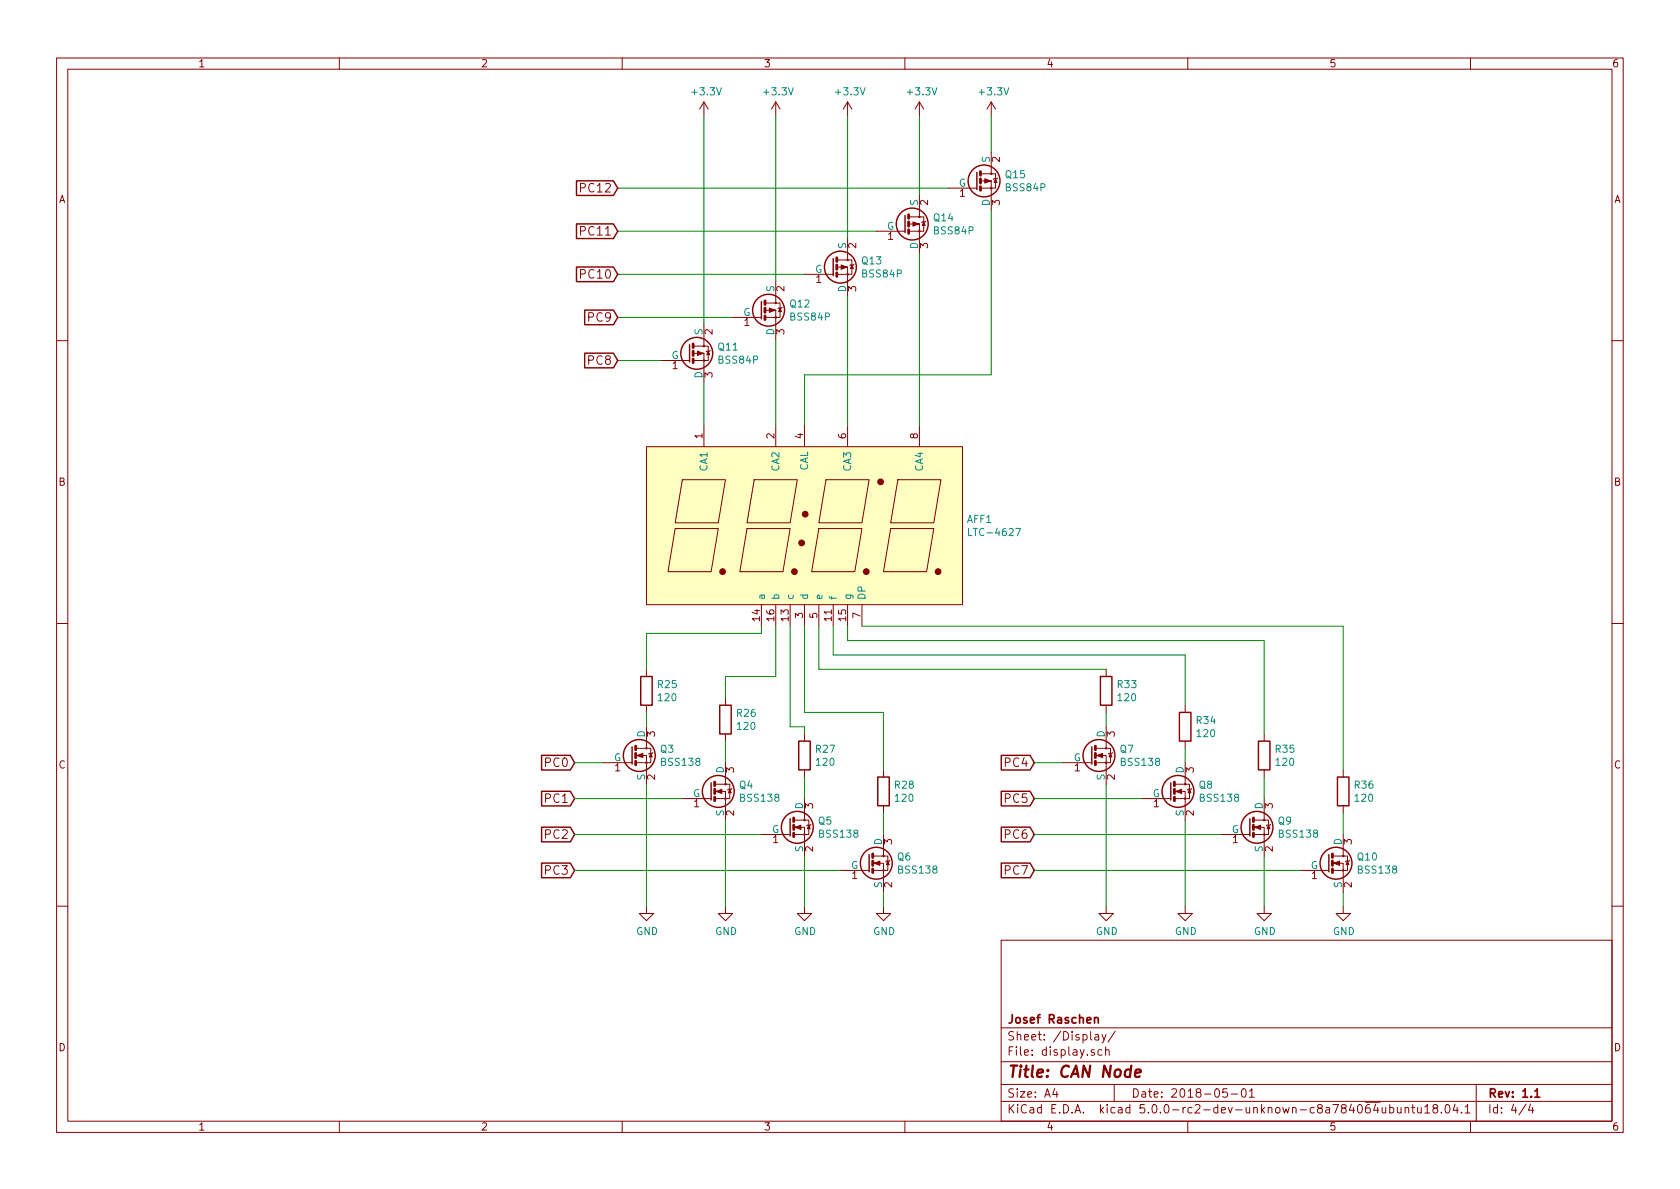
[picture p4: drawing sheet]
EESchema Schematic File Version 4
LIBS:can-node-cache
EELAYER 26 0
EELAYER END
$Descr A4 11693 8268
encoding utf-8
Sheet 4 4
Title "CAN Node"
Date "2018-05-01"
Rev "1.1"
Comp "Josef Raschen"
Comment1 ""
Comment2 ""
Comment3 ""
Comment4 ""
$EndDescr
$Comp
L can-node:LTC-4627 AFF1
U 1 1
P 5600 3650
F 0 "AFF1" H 6728 3696 50  0000 L CNN
F 1 "LTC-4627" H 6728 3605 50  0000 L CNN
F 2 "can-node:LTC-4627" H 5100 3650 50  0001 C CNN
F 3 "" H 5100 3650 50  0000 C CNN
	1    5600 3650
	1    0    0    -1  
$EndComp
Wire Wire Line
	5800 4350 5800 4550
Wire Wire Line
	5900 4350 5900 4450
Text GLabel 4000 5300 0    60   Input ~ 0
PC0
$Comp
L can-node-rescue:R R25
U 1 1
P 4500 4800
F 0 "R25" H 4570 4846 50  0000 L CNN
F 1 "120" H 4570 4755 50  0000 L CNN
F 2 "Resistors_SMD:R_0603_HandSoldering" V 4430 4800 50  0001 C CNN
F 3 "" H 4500 4800 50  0000 C CNN
	1    4500 4800
	1    0    0    -1  
$EndComp
$Comp
L can-node-rescue:R R26
U 1 1
P 5050 5000
F 0 "R26" H 5120 5046 50  0000 L CNN
F 1 "120" H 5120 4955 50  0000 L CNN
F 2 "Resistors_SMD:R_0603_HandSoldering" V 4980 5000 50  0001 C CNN
F 3 "" H 5050 5000 50  0000 C CNN
	1    5050 5000
	1    0    0    -1  
$EndComp
$Comp
L can-node-rescue:R R27
U 1 1
P 5600 5250
F 0 "R27" H 5670 5296 50  0000 L CNN
F 1 "120" H 5670 5205 50  0000 L CNN
F 2 "Resistors_SMD:R_0603_HandSoldering" V 5530 5250 50  0001 C CNN
F 3 "" H 5600 5250 50  0000 C CNN
	1    5600 5250
	1    0    0    -1  
$EndComp
$Comp
L can-node-rescue:R R28
U 1 1
P 6150 5500
F 0 "R28" H 6220 5546 50  0000 L CNN
F 1 "120" H 6220 5455 50  0000 L CNN
F 2 "Resistors_SMD:R_0603_HandSoldering" V 6080 5500 50  0001 C CNN
F 3 "" H 6150 5500 50  0000 C CNN
	1    6150 5500
	1    0    0    -1  
$EndComp
$Comp
L can-node-rescue:R R33
U 1 1
P 7700 4800
F 0 "R33" H 7770 4846 50  0000 L CNN
F 1 "120" H 7770 4755 50  0000 L CNN
F 2 "Resistors_SMD:R_0603_HandSoldering" V 7630 4800 50  0001 C CNN
F 3 "" H 7700 4800 50  0000 C CNN
	1    7700 4800
	1    0    0    -1  
$EndComp
$Comp
L can-node-rescue:R R34
U 1 1
P 8250 5050
F 0 "R34" H 8320 5096 50  0000 L CNN
F 1 "120" H 8320 5005 50  0000 L CNN
F 2 "Resistors_SMD:R_0603_HandSoldering" V 8180 5050 50  0001 C CNN
F 3 "" H 8250 5050 50  0000 C CNN
	1    8250 5050
	1    0    0    -1  
$EndComp
$Comp
L can-node-rescue:R R35
U 1 1
P 8800 5250
F 0 "R35" H 8870 5296 50  0000 L CNN
F 1 "120" H 8870 5205 50  0000 L CNN
F 2 "Resistors_SMD:R_0603_HandSoldering" V 8730 5250 50  0001 C CNN
F 3 "" H 8800 5250 50  0000 C CNN
	1    8800 5250
	1    0    0    -1  
$EndComp
$Comp
L can-node-rescue:R R36
U 1 1
P 9350 5500
F 0 "R36" H 9420 5546 50  0000 L CNN
F 1 "120" H 9420 5455 50  0000 L CNN
F 2 "Resistors_SMD:R_0603_HandSoldering" V 9280 5500 50  0001 C CNN
F 3 "" H 9350 5500 50  0000 C CNN
	1    9350 5500
	1    0    0    -1  
$EndComp
$Comp
L power:GND #PWR066
U 1 1
P 5050 6300
F 0 "#PWR066" H 5050 6050 50  0001 C CNN
F 1 "GND" H 5055 6127 50  0000 C CNN
F 2 "" H 5050 6300 50  0000 C CNN
F 3 "" H 5050 6300 50  0000 C CNN
	1    5050 6300
	1    0    0    -1  
$EndComp
$Comp
L power:+3.3V #PWR067
U 1 1
P 4900 800
F 0 "#PWR067" H 4900 650 50  0001 C CNN
F 1 "+3.3V" H 4915 973 50  0000 C CNN
F 2 "" H 4900 800 50  0000 C CNN
F 3 "" H 4900 800 50  0000 C CNN
	1    4900 800 
	1    0    0    -1  
$EndComp
Wire Wire Line
	4900 2250 4900 800 
Wire Wire Line
	4300 2500 4600 2500
Wire Wire Line
	4900 2650 4900 2950
$Comp
L power:GND #PWR068
U 1 1
P 4500 6300
F 0 "#PWR068" H 4500 6050 50  0001 C CNN
F 1 "GND" H 4505 6127 50  0000 C CNN
F 2 "" H 4500 6300 50  0000 C CNN
F 3 "" H 4500 6300 50  0000 C CNN
	1    4500 6300
	1    0    0    -1  
$EndComp
Wire Wire Line
	4000 5300 4200 5300
Wire Wire Line
	4500 5450 4500 6300
Wire Wire Line
	4500 4950 4500 5050
Wire Wire Line
	4500 4650 4500 4400
Wire Wire Line
	4500 4400 5300 4400
Wire Wire Line
	5300 4400 5300 4350
$Comp
L power:GND #PWR069
U 1 1
P 5600 6300
F 0 "#PWR069" H 5600 6050 50  0001 C CNN
F 1 "GND" H 5605 6127 50  0000 C CNN
F 2 "" H 5600 6300 50  0000 C CNN
F 3 "" H 5600 6300 50  0000 C CNN
	1    5600 6300
	1    0    0    -1  
$EndComp
$Comp
L power:GND #PWR070
U 1 1
P 6150 6300
F 0 "#PWR070" H 6150 6050 50  0001 C CNN
F 1 "GND" H 6155 6127 50  0000 C CNN
F 2 "" H 6150 6300 50  0000 C CNN
F 3 "" H 6150 6300 50  0000 C CNN
	1    6150 6300
	1    0    0    -1  
$EndComp
$Comp
L power:GND #PWR071
U 1 1
P 7700 6300
F 0 "#PWR071" H 7700 6050 50  0001 C CNN
F 1 "GND" H 7705 6127 50  0000 C CNN
F 2 "" H 7700 6300 50  0000 C CNN
F 3 "" H 7700 6300 50  0000 C CNN
	1    7700 6300
	1    0    0    -1  
$EndComp
$Comp
L power:GND #PWR072
U 1 1
P 8250 6300
F 0 "#PWR072" H 8250 6050 50  0001 C CNN
F 1 "GND" H 8255 6127 50  0000 C CNN
F 2 "" H 8250 6300 50  0000 C CNN
F 3 "" H 8250 6300 50  0000 C CNN
	1    8250 6300
	1    0    0    -1  
$EndComp
$Comp
L power:GND #PWR073
U 1 1
P 8800 6300
F 0 "#PWR073" H 8800 6050 50  0001 C CNN
F 1 "GND" H 8805 6127 50  0000 C CNN
F 2 "" H 8800 6300 50  0000 C CNN
F 3 "" H 8800 6300 50  0000 C CNN
	1    8800 6300
	1    0    0    -1  
$EndComp
$Comp
L power:GND #PWR074
U 1 1
P 9350 6300
F 0 "#PWR074" H 9350 6050 50  0001 C CNN
F 1 "GND" H 9355 6127 50  0000 C CNN
F 2 "" H 9350 6300 50  0000 C CNN
F 3 "" H 9350 6300 50  0000 C CNN
	1    9350 6300
	1    0    0    -1  
$EndComp
Text GLabel 4000 5550 0    60   Input ~ 0
PC1
Text GLabel 4000 5800 0    60   Input ~ 0
PC2
Text GLabel 4000 6050 0    60   Input ~ 0
PC3
Text GLabel 7200 5300 0    60   Input ~ 0
PC4
Text GLabel 7200 5550 0    60   Input ~ 0
PC5
Text GLabel 7200 5800 0    60   Input ~ 0
PC6
Text GLabel 7200 6050 0    60   Input ~ 0
PC7
Wire Wire Line
	4000 5550 4750 5550
Wire Wire Line
	4000 5800 5300 5800
Wire Wire Line
	5050 5700 5050 6300
Wire Wire Line
	4000 6050 5850 6050
Wire Wire Line
	5600 5950 5600 6300
Wire Wire Line
	5050 5150 5050 5300
Wire Wire Line
	5600 5400 5600 5550
Wire Wire Line
	6150 5650 6150 5800
Wire Wire Line
	5050 4700 5050 4850
Wire Wire Line
	5050 4700 5400 4700
Wire Wire Line
	5400 4700 5400 4350
Wire Wire Line
	5500 4350 5500 5050
Wire Wire Line
	5500 5050 5600 5050
Wire Wire Line
	5600 5050 5600 5100
Wire Wire Line
	5600 4350 5600 4950
Wire Wire Line
	5600 4950 6150 4950
Wire Wire Line
	6150 4950 6150 5350
Wire Wire Line
	6000 4350 9350 4350
Wire Wire Line
	9350 4350 9350 5350
Wire Wire Line
	9350 5650 9350 5800
Wire Wire Line
	8800 5550 8800 5400
Wire Wire Line
	5900 4450 8800 4450
Wire Wire Line
	8800 4450 8800 5100
Wire Wire Line
	5800 4550 8250 4550
Wire Wire Line
	8250 4550 8250 4900
Wire Wire Line
	7700 4650 5700 4650
Wire Wire Line
	5700 4650 5700 4350
Wire Wire Line
	7700 4950 7700 5050
Wire Wire Line
	8250 5200 8250 5300
Wire Wire Line
	9350 6300 9350 6200
Wire Wire Line
	8800 6300 8800 5950
Wire Wire Line
	8250 6300 8250 5700
Wire Wire Line
	7700 6300 7700 5450
Wire Wire Line
	7200 5300 7400 5300
Wire Wire Line
	7200 5550 7950 5550
Wire Wire Line
	7200 5800 8500 5800
Wire Wire Line
	7200 6050 9050 6050
$Comp
L power:+3.3V #PWR075
U 1 1
P 5400 800
F 0 "#PWR075" H 5400 650 50  0001 C CNN
F 1 "+3.3V" H 5415 973 50  0000 C CNN
F 2 "" H 5400 800 50  0000 C CNN
F 3 "" H 5400 800 50  0000 C CNN
	1    5400 800 
	1    0    0    -1  
$EndComp
$Comp
L power:+3.3V #PWR076
U 1 1
P 5900 800
F 0 "#PWR076" H 5900 650 50  0001 C CNN
F 1 "+3.3V" H 5915 973 50  0000 C CNN
F 2 "" H 5900 800 50  0000 C CNN
F 3 "" H 5900 800 50  0000 C CNN
	1    5900 800 
	1    0    0    -1  
$EndComp
$Comp
L power:+3.3V #PWR077
U 1 1
P 6400 800
F 0 "#PWR077" H 6400 650 50  0001 C CNN
F 1 "+3.3V" H 6415 973 50  0000 C CNN
F 2 "" H 6400 800 50  0000 C CNN
F 3 "" H 6400 800 50  0000 C CNN
	1    6400 800 
	1    0    0    -1  
$EndComp
$Comp
L power:+3.3V #PWR078
U 1 1
P 6900 800
F 0 "#PWR078" H 6900 650 50  0001 C CNN
F 1 "+3.3V" H 6915 973 50  0000 C CNN
F 2 "" H 6900 800 50  0000 C CNN
F 3 "" H 6900 800 50  0000 C CNN
	1    6900 800 
	1    0    0    -1  
$EndComp
Wire Wire Line
	5400 1950 5400 800 
Wire Wire Line
	5900 1650 5900 800 
Wire Wire Line
	6400 800  6400 1350
Wire Wire Line
	6900 800  6900 1050
Wire Wire Line
	4300 1300 6600 1300
Wire Wire Line
	4300 1600 6100 1600
Wire Wire Line
	4300 1900 5600 1900
Wire Wire Line
	4300 2200 5100 2200
Wire Wire Line
	5400 2350 5400 2950
Wire Wire Line
	5900 2950 5900 2050
Wire Wire Line
	6400 1750 6400 2950
Wire Wire Line
	5600 2950 5600 2600
Wire Wire Line
	5600 2600 6900 2600
Wire Wire Line
	6900 2600 6900 1450
Text GLabel 4300 2500 0    60   Input ~ 0
PC8
Text GLabel 4300 1900 0    60   Input ~ 0
PC10
Text GLabel 4300 2200 0    60   Input ~ 0
PC9
Text GLabel 4300 1600 0    60   Input ~ 0
PC11
Text GLabel 4300 1300 0    60   Input ~ 0
PC12
Wire Wire Line
	6150 6300 6150 6200
$Comp
L can-node-rescue:BSS138 Q3
U 1 1
P 4400 5250
AR Path="/586E74D4" Ref="Q3"  Part="1" 
AR Path="/586C20B6/586E74D4" Ref="Q3"  Part="1" 
F 0 "Q3" H 4591 5296 50  0000 L CNN
F 1 "BSS138" H 4591 5205 50  0000 L CNN
F 2 "TO_SOT_Packages_SMD:SOT-23_Handsoldering" H 4600 5175 50  0001 L CIN
F 3 "" H 4400 5250 50  0000 L CNN
	1    4400 5250
	1    0    0    -1  
$EndComp
$Comp
L can-node-rescue:BSS138 Q4
U 1 1
P 4950 5500
AR Path="/586E7BEE" Ref="Q4"  Part="1" 
AR Path="/586C20B6/586E7BEE" Ref="Q4"  Part="1" 
F 0 "Q4" H 5141 5546 50  0000 L CNN
F 1 "BSS138" H 5141 5455 50  0000 L CNN
F 2 "TO_SOT_Packages_SMD:SOT-23_Handsoldering" H 5150 5425 50  0001 L CIN
F 3 "" H 4950 5500 50  0000 L CNN
	1    4950 5500
	1    0    0    -1  
$EndComp
$Comp
L can-node-rescue:BSS138 Q5
U 1 1
P 5500 5750
AR Path="/586E7C55" Ref="Q5"  Part="1" 
AR Path="/586C20B6/586E7C55" Ref="Q5"  Part="1" 
F 0 "Q5" H 5691 5796 50  0000 L CNN
F 1 "BSS138" H 5691 5705 50  0000 L CNN
F 2 "TO_SOT_Packages_SMD:SOT-23_Handsoldering" H 5700 5675 50  0001 L CIN
F 3 "" H 5500 5750 50  0000 L CNN
	1    5500 5750
	1    0    0    -1  
$EndComp
$Comp
L can-node-rescue:BSS138 Q6
U 1 1
P 6050 6000
AR Path="/586E7CC7" Ref="Q6"  Part="1" 
AR Path="/586C20B6/586E7CC7" Ref="Q6"  Part="1" 
F 0 "Q6" H 6241 6046 50  0000 L CNN
F 1 "BSS138" H 6241 5955 50  0000 L CNN
F 2 "TO_SOT_Packages_SMD:SOT-23_Handsoldering" H 6250 5925 50  0001 L CIN
F 3 "" H 6050 6000 50  0000 L CNN
	1    6050 6000
	1    0    0    -1  
$EndComp
$Comp
L can-node-rescue:BSS138 Q7
U 1 1
P 7600 5250
AR Path="/586E7D3E" Ref="Q7"  Part="1" 
AR Path="/586C20B6/586E7D3E" Ref="Q7"  Part="1" 
F 0 "Q7" H 7791 5296 50  0000 L CNN
F 1 "BSS138" H 7791 5205 50  0000 L CNN
F 2 "TO_SOT_Packages_SMD:SOT-23_Handsoldering" H 7800 5175 50  0001 L CIN
F 3 "" H 7600 5250 50  0000 L CNN
	1    7600 5250
	1    0    0    -1  
$EndComp
$Comp
L can-node-rescue:BSS138 Q8
U 1 1
P 8150 5500
AR Path="/586E7DC6" Ref="Q8"  Part="1" 
AR Path="/586C20B6/586E7DC6" Ref="Q8"  Part="1" 
F 0 "Q8" H 8341 5546 50  0000 L CNN
F 1 "BSS138" H 8341 5455 50  0000 L CNN
F 2 "TO_SOT_Packages_SMD:SOT-23_Handsoldering" H 8350 5425 50  0001 L CIN
F 3 "" H 8150 5500 50  0000 L CNN
	1    8150 5500
	1    0    0    -1  
$EndComp
$Comp
L can-node-rescue:BSS138 Q9
U 1 1
P 8700 5750
AR Path="/586E7E41" Ref="Q9"  Part="1" 
AR Path="/586C20B6/586E7E41" Ref="Q9"  Part="1" 
F 0 "Q9" H 8891 5796 50  0000 L CNN
F 1 "BSS138" H 8891 5705 50  0000 L CNN
F 2 "TO_SOT_Packages_SMD:SOT-23_Handsoldering" H 8900 5675 50  0001 L CIN
F 3 "" H 8700 5750 50  0000 L CNN
	1    8700 5750
	1    0    0    -1  
$EndComp
$Comp
L can-node-rescue:BSS138 Q10
U 1 1
P 9250 6000
AR Path="/586E7EBF" Ref="Q10"  Part="1" 
AR Path="/586C20B6/586E7EBF" Ref="Q10"  Part="1" 
F 0 "Q10" H 9441 6046 50  0000 L CNN
F 1 "BSS138" H 9441 5955 50  0000 L CNN
F 2 "TO_SOT_Packages_SMD:SOT-23_Handsoldering" H 9450 5925 50  0001 L CIN
F 3 "" H 9250 6000 50  0000 L CNN
	1    9250 6000
	1    0    0    -1  
$EndComp
$Comp
L can-node:BSS84P Q11
U 1 1
P 4800 2450
F 0 "Q11" H 4991 2496 50  0000 L CNN
F 1 "BSS84P" H 4991 2405 50  0000 L CNN
F 2 "TO_SOT_Packages_SMD:SOT-23_Handsoldering" H 5000 2375 50  0001 L CIN
F 3 "" H 4800 2450 50  0000 L CNN
	1    4800 2450
	1    0    0    -1  
$EndComp
$Comp
L can-node:BSS84P Q12
U 1 1
P 5300 2150
F 0 "Q12" H 5491 2196 50  0000 L CNN
F 1 "BSS84P" H 5491 2105 50  0000 L CNN
F 2 "TO_SOT_Packages_SMD:SOT-23_Handsoldering" H 5500 2075 50  0001 L CIN
F 3 "" H 5300 2150 50  0000 L CNN
	1    5300 2150
	1    0    0    -1  
$EndComp
$Comp
L can-node:BSS84P Q13
U 1 1
P 5800 1850
F 0 "Q13" H 5991 1896 50  0000 L CNN
F 1 "BSS84P" H 5991 1805 50  0000 L CNN
F 2 "TO_SOT_Packages_SMD:SOT-23_Handsoldering" H 6000 1775 50  0001 L CIN
F 3 "" H 5800 1850 50  0000 L CNN
	1    5800 1850
	1    0    0    -1  
$EndComp
$Comp
L can-node:BSS84P Q14
U 1 1
P 6300 1550
F 0 "Q14" H 6491 1596 50  0000 L CNN
F 1 "BSS84P" H 6491 1505 50  0000 L CNN
F 2 "TO_SOT_Packages_SMD:SOT-23_Handsoldering" H 6500 1475 50  0001 L CIN
F 3 "" H 6300 1550 50  0000 L CNN
	1    6300 1550
	1    0    0    -1  
$EndComp
$Comp
L can-node:BSS84P Q15
U 1 1
P 6800 1250
F 0 "Q15" H 6991 1296 50  0000 L CNN
F 1 "BSS84P" H 6991 1205 50  0000 L CNN
F 2 "TO_SOT_Packages_SMD:SOT-23_Handsoldering" H 7000 1175 50  0001 L CIN
F 3 "" H 6800 1250 50  0000 L CNN
	1    6800 1250
	1    0    0    -1  
$EndComp
$EndSCHEMATC
